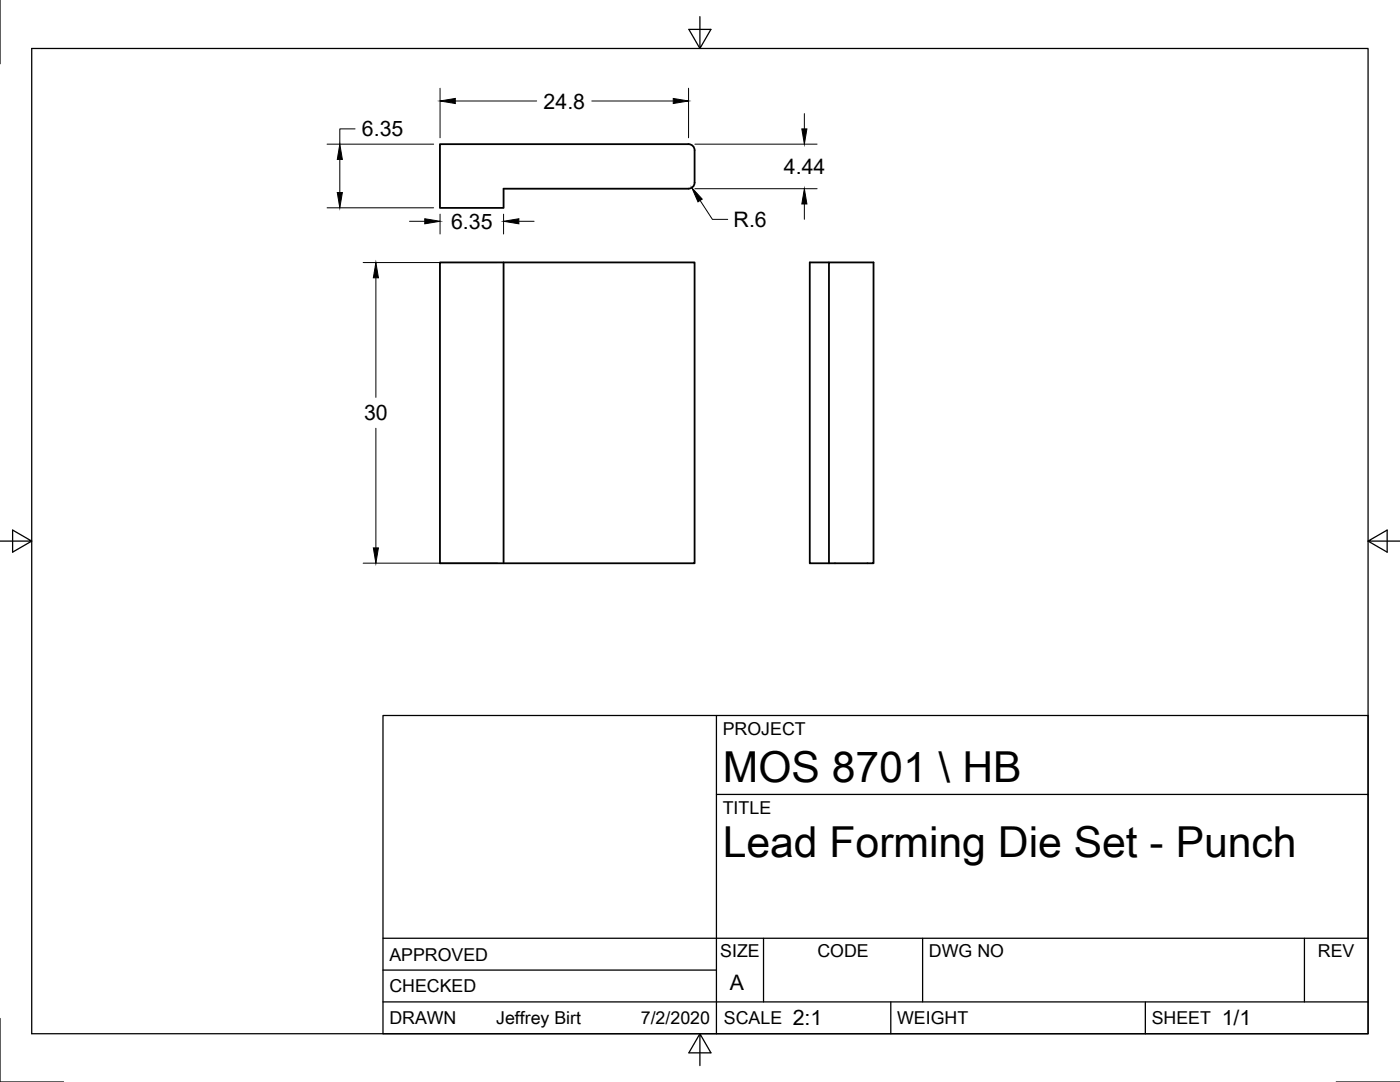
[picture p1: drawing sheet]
<svg xmlns="http://www.w3.org/2000/svg" width="279mm" height="216mm" viewBox="0 0 279 216" stroke-linecap="round" stroke-linejoin="round" font-family="sans-serif">
<!-- layer: Visible -->
<path d="M138.6 36.4a1.2 1.2 0 0 1-1.2 1.2M138.6 36.4v-6.4a1.2 1.2 0 0 0-1.2-1.2h-49.6v12.7h12.7v-3.8h36.9M87.8 52.4h50.8v60h-50.8zM100.5 52.4v60M165.4 52.4h8.9v60h-8.9zM165.4 52.4h-3.8v60h3.8" fill="none" stroke="#000" stroke-width=".36"/>
<!-- layer: Border -->
<path d="M0 0v12.7M6.3 9.7h266.7v196.6h-266.7zM139.7 3.3v6.4l2.2-3.8h-4.4l2.2 3.8M0 108h6.3l-3.8-2.2v4.4l3.8-2.2M273 108l3.8 2.2v-4.4l-3.8 2.2h6.4M0 203.2v12.7h12.7M139.7 206.3l-2.2 3.8h4.4l-2.2-3.8v6.3M266.7 215.9h12.7" fill="none" stroke="#000" stroke-width=".25"/>
<!-- layer: Titleblock -->
<path d="M76.4 142.8h196.6v63.5h-196.6zM143 158.5h130M143 142.8v63.5M76.4 199.9h196.6M76.4 193.6h66.6M76.4 187.2h196.6M152.4 187.2v12.7M177.8 199.9v6.4M184.1 187.2v12.7M228.6 199.9v6.4M260.3 187.2v12.7" fill="none" stroke="#000" stroke-width=".25"/>
<!-- layer: Dimensions -->
<g fill="none" stroke="#000" stroke-width=".2">
<path d="M87.8 17.6v9.9M137.4 17.6v9.9M65.3 28.8h21.3M67.8 31.8v6.6M70.9 25.7h-3.1v3.1M90.9 20.2h16.2M118.1 20.2h16.3M138.7 28.8h24.4M138.7 37.7h24.4M160.5 22.7v3M65.3 41.5h21.3M72.5 52.4h26.7"/>
<path d="M75 55.4v23.9M81.7 44.2h3.1M87.8 42.7v4M100.5 42.7v4M103.5 44.2h3.1M139.7 40l2.5 3.8h3M160.5 40.7v3.1M75 85.4v23.9M72.5 112.4h26.7"/>
</g>
<path d="M87.8 20.2l3.1-.6v1.1zM134.4 19.6l3 .6-3 .5zM67.3 38.4h1l-.5 3.1zM67.8 28.8l.5 3h-1zM138.1 37.5l2 2.2-.8 .6zM160 25.7h1l-.5 3.1zM75 52.4l.5 3h-1zM84.8 43.6l3 .6-3 .5zM100.5 44.2l3-.6v1.1zM160.5 37.7l.5 3h-1zM74.5 109.3h1l-.5 3.1z" fill="#000" stroke="#000" stroke-width=".2"/>
<g font-size="8.5">
<text x="144.3" y="156">MOS 8701 \ HB</text>
<text x="144.3" y="171">Lead Forming Die Set - Punch</text>
</g>
<g font-size="4.3">
<text x="108.5" y="21.7">24.8</text>
<text x="72.2" y="27.2">6.35</text>
<text x="156.5" y="34.7">4.44</text>
<text x="90" y="45.7">6.35</text>
<text x="146.4" y="45.3">R.6</text>
<text x="72.6" y="83.9">30</text>
<text x="145.7" y="197.5">A</text>
<text x="158.2" y="204.6">2:1</text>
<text x="243.8" y="204.6">1/1</text>
</g>
<g font-size="3.5">
<text x="144.3" y="146.6">PROJECT</text>
<text x="144.3" y="162.3">TITLE</text>
<text x="77.7" y="191.7">APPROVED</text>
<text x="143.7" y="191">SIZE</text>
<text x="163.1" y="191">CODE</text>
<text x="185.4" y="191">DWG NO</text>
<text x="263" y="191">REV</text>
<text x="77.7" y="198">CHECKED</text>
<text x="77.7" y="204.4">DRAWN</text>
<text x="99" y="204.4">Jeffrey Birt</text>
<text x="127.9" y="204.4">7/2/2020</text>
<text x="144.5" y="204.4">SCALE</text>
<text x="179" y="204.4">WEIGHT</text>
<text x="229.8" y="204.4">SHEET</text>
</g>
</svg>
